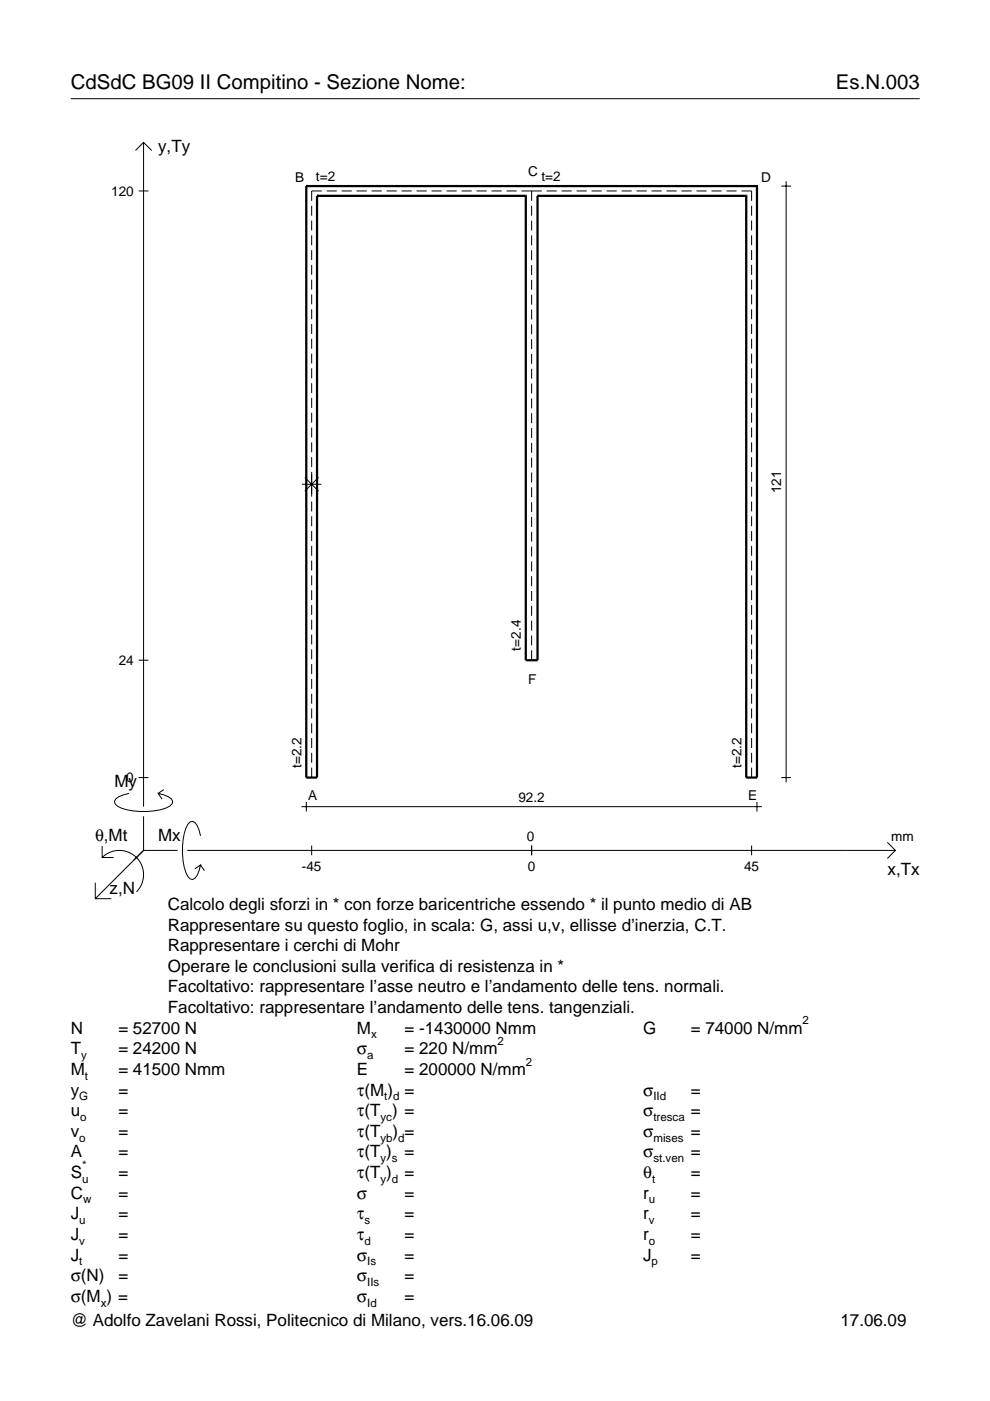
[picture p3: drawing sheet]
<svg xmlns="http://www.w3.org/2000/svg" width="210mm" height="297mm" viewBox="0 0 210 297" stroke-linecap="round" stroke-linejoin="round" font-family="sans-serif">
<g fill="none" stroke="#000" stroke-width=".21">
<path d="M15 20.9h180M28.7 31.9l1.7-1.7 1.8 1.7M30.4 30.2v140.8M165.6 39.5h2.1M166.7 38.4v127.5M29.4 40.5h2.1M66.1 43.6v2.1M66.1 46.8v2.1M66.1 49.9v2.1M66.1 53v2.1M66.1 56.2v2.1M66.1 59.3v2.1"/>
<path d="M68.2 40.5h-2.1v2.1M69.3 40.5h2.1M72.4 40.5h2.2M75.6 40.5h2.2M78.8 40.5h2.1M82 40.5h2.1M85.1 40.5h2.2M88.3 40.5h2.2M91.5 40.5h2.1M94.7 40.5h2.1M97.9 40.5h2.1M101 40.5h2.2"/>
<path d="M104.2 40.5h2.2M107.4 40.5h2.1M110.6 40.5h4.3M112.7 40.5v2.1M112.7 43.6v2.1M112.7 46.8v2.1M112.7 49.9v2.1M112.7 53.1v2.1M112.7 56.2v2.1M112.7 59.3v2.1M115.9 40.5h2.1M119.1 40.5h2.1"/>
<path d="M122.3 40.5h2.1M125.4 40.5h2.2M128.6 40.5h2.2M131.8 40.5h2.1M135 40.5h2.1M138.1 40.5h2.2M141.3 40.5h2.2M144.5 40.5h2.1M147.7 40.5h2.1M150.9 40.5h2.1M154 40.5h2.2M157.2 40.5h2.2v2.1"/>
<path d="M159.4 43.6v2.1M159.4 46.8v2.1M159.4 49.9v2.1M159.4 53v2.1M159.4 56.2v2.1M159.4 59.3v2.1M66.1 62.4v2.1M66.1 65.6v2.1M66.1 68.7v2.1M66.1 71.8v2.1M66.1 75v2.1M66.1 78.1v2.1"/>
<path d="M112.7 62.5v2.1M112.7 65.6v2.1M112.7 68.8v2.1M112.7 71.9v2.1M112.7 75v2.2M112.7 78.2v2.1M159.4 62.4v2.1M159.4 65.6v2.1M159.4 68.7v2.1M159.4 71.8v2.1M159.4 75v2.1M159.4 78.1v2.1"/>
<path d="M66.1 81.2v2.2M66.1 84.4v2.1M66.1 87.5v2.1M66.1 90.6v2.2M66.1 93.8v2.1M66.1 96.9v2.1M112.7 81.3v2.1M112.7 84.5v2.1M112.7 87.6v2.1M112.7 90.8v2.1M112.7 93.9v2.1M112.7 97v2.1"/>
<path d="M159.4 81.2v2.2M159.4 84.4v2.1M159.4 87.5v2.1M159.4 90.6v2.2M159.4 93.8v2.1M159.4 96.9v2.1M64 102.7h4.1M64.6 101.2l2.9 2.9M66.1 100.1v5.2M66.1 106.3v2.1M66.1 109.5v2.1M66.1 112.6v2.1"/>
<path d="M66.1 115.7v2.1M66.1 118.9v2.1M67.5 101.2l-2.9 2.9M112.7 100.2v2.1M112.7 103.3v2.1M112.7 106.5v2.1M112.7 109.6v2.1M112.7 112.7v2.2M112.7 115.9v2.1M112.7 119v2.1M159.4 100.1v2.1M159.4 103.2v2.1"/>
<path d="M159.4 106.3v2.1M159.4 109.5v2.1M159.4 112.6v2.1M159.4 115.7v2.1M159.4 118.9v2.1M29.4 140h2.1M66.1 122v2.1M66.1 125.1v2.1M66.1 128.3v2.1M66.1 131.4v2.1M66.1 134.5v2.1M66.1 137.7v2.1"/>
<path d="M112.7 122.2v2.1M112.7 125.3v2.1M112.7 128.5v2.1M112.7 131.6v2.1M112.7 134.7v2.1M112.7 137.9v2.1M159.4 122v2.1M159.4 125.1v2.1M159.4 128.3v2.1M159.4 131.4v2.1M159.4 134.5v2.1M159.4 137.7v2.1"/>
<path d="M66.1 140.8v2.1M66.1 143.9v2.2M66.1 147.1v2.1M66.1 150.2v2.1M66.1 153.4v2.1M66.1 156.5v2.1M66.1 159.6v2.1M159.4 140.8v2.1M159.4 143.9v2.2M159.4 147.1v2.1M159.4 150.2v2.1M159.4 153.4v2.1"/>
<path d="M159.4 156.5v2.1M159.4 159.6v2.1M21.7 179.4v2.4h2.4M27.3 168.2a3.6 3.6 0 0 0-3 1.7l.1 .5a5.6 5.6 0 0 0 3.8 1.5 13.4 13.4 0 0 0 7.8-1l.5-.5 .1-.5a3.6 3.6 0 0 0-3.1-1.7l.8 1.2M29.4 164.9h2.1M30.4 173.1v7.2M34.7 167.4l-1.2 .8M42.5 177.2a3.6 3.6 0 0 0-1.7-3.1l-.5 .2a5.7 5.7 0 0 0-1.5 3.7 13.3 13.3 0 0 0 1 7.9l.5 .5 .5 .1a3.6 3.6 0 0 0 1.7-3.1l-1.2 .8M63.9 171h97.6M64.9 170v2.1M66.1 162.8v2.1M66.1 179.3v2"/>
<path d="M112.7 179.3v2M159.4 162.8v2.1M159.4 179.3v2M160.5 170v2.1M165.6 164.9h2.1M188.1 178.6l1.7 1.7-1.7 1.7M20.2 187.2v3.3h3.4M21.7 181.8a5.1 5.1 0 0 1 7.2 0 5.1 5.1 0 0 1 0 7.3M30.4 180.3l-10.2 10.2M30.4 180.3h7.2M39.7 180.3h150.1M42.5 183.4l.8 1.2"/>
</g>
<g fill="none" stroke="#000" stroke-width=".48">
<path d="M64.9 39.5h.1M64.9 39.5v125.4h2.3v-123.4M64.9 39.5h95.6M112.7 39.5h.1M160.5 39.5h.1M160.5 39.5v125.4h-2.3v-123.4M67.2 41.5h.1M67.2 41.5h44.3M111.5 41.5h.1M111.5 41.5v98.5h2.5v-98.5M114 41.5h.1M114 41.5h44.2"/>
<path d="M158.2 41.5h.1"/>
</g>
<g font-size="4.3">
<text x="15" y="18.9">CdSdC BG09 II Compitino - Sezione Nome:</text>
<text x="177.2" y="18.9">Es.N.003</text>
</g>
<g font-size="3.6">
<text x="33.5" y="32.3">y,Ty</text>
<text x="24.3" y="166.9">My</text>
<text x="20.1" y="178.2">θ,Mt</text>
<text x="33.5" y="178.2">Mx</text>
<text x="188.2" y="185.5">x,Tx</text>
<text x="23.2" y="189.6">z,N</text>
<text x="35.6" y="192.9">Calcolo degli sforzi in * con forze baricentriche essendo * il punto medio di AB</text>
<text x="35.6" y="197.3">Rappresentare su questo foglio, in scala: G, assi u,v, ellisse d’inerzia, C.T.</text>
<text x="35.6" y="201.7">Rappresentare i cerchi di Mohr</text>
<text x="35.6" y="206">Operare le conclusioni sulla verifica di resistenza in *</text>
<text x="35.6" y="210.4">Facoltativo: rappresentare l’asse neutro e l’andamento delle tens. normali.</text>
<text x="35.6" y="214.8">Facoltativo: rappresentare l’andamento delle tens. tangenziali.</text>
<text x="15" y="219.2">N</text>
<text x="25.1" y="219.2">= 52700 N</text>
<text x="75.7" y="219.2">M</text>
<text x="85.8" y="219.2">= -1430000 Nmm</text>
<text x="136.4" y="219.2">G</text>
<text x="146.5" y="219.2">= 74000 N/mm</text>
<text x="15" y="227.9">M</text>
<text x="15" y="223.5">T</text>
<text x="25.1" y="223.5">= 24200 N</text>
<text x="25.1" y="227.9">= 41500 Nmm</text>
<text x="75.7" y="223.5">σ</text>
<text x="75.7" y="227.9">E</text>
<text x="85.8" y="223.5">= 220 N/mm</text>
<text x="85.8" y="227.9">= 200000 N/mm</text>
<text x="15" y="232.3">y</text>
<text x="25.1" y="232.3">=</text>
<text x="75.7" y="232.3">τ(M ) =</text>
<text x="136.4" y="232.3">σ</text>
<text x="146.5" y="232.3">=</text>
<text x="15" y="236.7">u</text>
<text x="25.1" y="236.7">=</text>
<text x="75.7" y="236.7">τ(T ) =</text>
<text x="136.4" y="236.7">σ</text>
<text x="146.5" y="236.7">=</text>
<text x="15" y="241">v</text>
<text x="15" y="245.4">A</text>
<text x="25.1" y="241">=</text>
<text x="25.1" y="245.4">=</text>
<text x="75.7" y="245.4">τ(T )</text>
<text x="75.7" y="241">τ(T</text>
<text x="83.3" y="241">) =</text>
<text x="85.8" y="245.4">=</text>
<text x="136.4" y="241">σ</text>
<text x="136.4" y="245.4">σ</text>
<text x="146.5" y="241">=</text>
<text x="146.5" y="245.4">=</text>
<text x="15" y="249.8">S</text>
<text x="25.1" y="249.8">=</text>
<text x="75.7" y="249.8">τ(T )</text>
<text x="85.8" y="249.8">=</text>
<text x="136.4" y="249.8">θ</text>
<text x="146.5" y="249.8">=</text>
<text x="15" y="254.2">C</text>
<text x="25.1" y="254.2">=</text>
<text x="75.7" y="254.2">σ</text>
<text x="85.8" y="254.2">=</text>
<text x="136.4" y="254.2">r</text>
<text x="146.5" y="254.2">=</text>
<text x="15" y="258.5">J</text>
<text x="15" y="262.9">J</text>
<text x="25.1" y="258.5">=</text>
<text x="25.1" y="262.9">=</text>
<text x="75.7" y="258.5">τ</text>
<text x="75.7" y="262.9">τ</text>
<text x="85.8" y="258.5">=</text>
<text x="85.8" y="262.9">=</text>
<text x="136.4" y="258.5">r</text>
<text x="136.4" y="262.9">r</text>
<text x="146.5" y="258.5">=</text>
<text x="146.5" y="262.9">=</text>
<text x="15" y="267.3">J</text>
<text x="25.1" y="267.3">=</text>
<text x="75.7" y="267.3">σ</text>
<text x="85.8" y="267.3">=</text>
<text x="136.4" y="267.3">J</text>
<text x="146.5" y="267.3">=</text>
<text x="15" y="271.7">σ(N)</text>
<text x="25.1" y="271.7">=</text>
<text x="75.7" y="271.7">σ</text>
<text x="85.8" y="271.7">=</text>
<text x="15" y="276">σ(M ) =</text>
<text x="15" y="281.2">@ Adolfo Zavelani Rossi, Politecnico di Milano, vers.16.06.09</text>
<text x="75.7" y="276">σ</text>
<text x="85.8" y="276">=</text>
<text x="178.2" y="281.2">17.06.09</text>
</g>
<g font-size="2.9">
<text x="23.6" y="41.5">120</text>
<text x="62.5" y="38.6">B</text>
<text x="67" y="38.4">t=2</text>
<text x="112" y="37.3">C</text>
<text x="114.8" y="38.4">t=2</text>
<text x="161.4" y="38.6">D</text>
<text x="165.6" y="104.6" transform="rotate(-90 165.6 104.6)">121</text>
<text x="110.4" y="137.9" transform="rotate(-90 110.4 137.9)">t=2.4</text>
<text x="25.2" y="141">24</text>
<text x="112" y="145">F</text>
<text x="26.8" y="165.9">0</text>
<text x="63.9" y="162.8" transform="rotate(-90 63.9 162.8)">t=2.2</text>
<text x="157.2" y="162.8" transform="rotate(-90 157.2 162.8)">t=2.2</text>
<text x="65.3" y="169.7">A</text>
<text x="109.9" y="170">92.2</text>
<text x="158.6" y="169.7">E</text>
<text x="111.7" y="178.2">0</text>
<text x="189" y="178.2">mm</text>
<text x="64" y="184.7">-45</text>
<text x="111.9" y="184.7">0</text>
<text x="157.8" y="184.7">45</text>
</g>
<g font-size="2.4">
<text x="78.7" y="220.2">x</text>
<text x="105.5" y="221.5">2</text>
<text x="170.2" y="217.2">2</text>
<text x="17.2" y="224.5">y</text>
<text x="77.9" y="224.5">a</text>
<text x="111.5" y="225.9">2</text>
<text x="16.8" y="233.3">G</text>
<text x="18" y="228.9">t</text>
<text x="81.5" y="233.3">t d</text>
<text x="138.5" y="233.3">IId</text>
<text x="17" y="237.7">o</text>
<text x="80.7" y="237.7">yc</text>
<text x="138.5" y="237.7">tresca</text>
<text x="16.8" y="242">o</text>
<text x="80.7" y="242">yb d</text>
<text x="138.5" y="242">mises</text>
<text x="17.4" y="250.8">u</text>
<text x="17.4" y="247.8">*</text>
<text x="80.7" y="246.4">y s</text>
<text x="80.7" y="250.8">y d</text>
<text x="138.2" y="250.8">t</text>
<text x="138.5" y="246.4">st.ven</text>
<text x="17.6" y="255.2">w</text>
<text x="137.6" y="255.2">u</text>
<text x="16.8" y="259.5">u</text>
<text x="16.8" y="263.9">v</text>
<text x="77.3" y="259.5">s</text>
<text x="77.3" y="263.9">d</text>
<text x="137.6" y="259.5">v</text>
<text x="137.6" y="263.9">o</text>
<text x="16.8" y="268.3">t</text>
<text x="77.9" y="268.3">Is</text>
<text x="138.2" y="268.3">p</text>
<text x="77.9" y="272.7">IIs</text>
<text x="21.4" y="277">x</text>
<text x="77.9" y="277">Id</text>
</g>
</svg>
